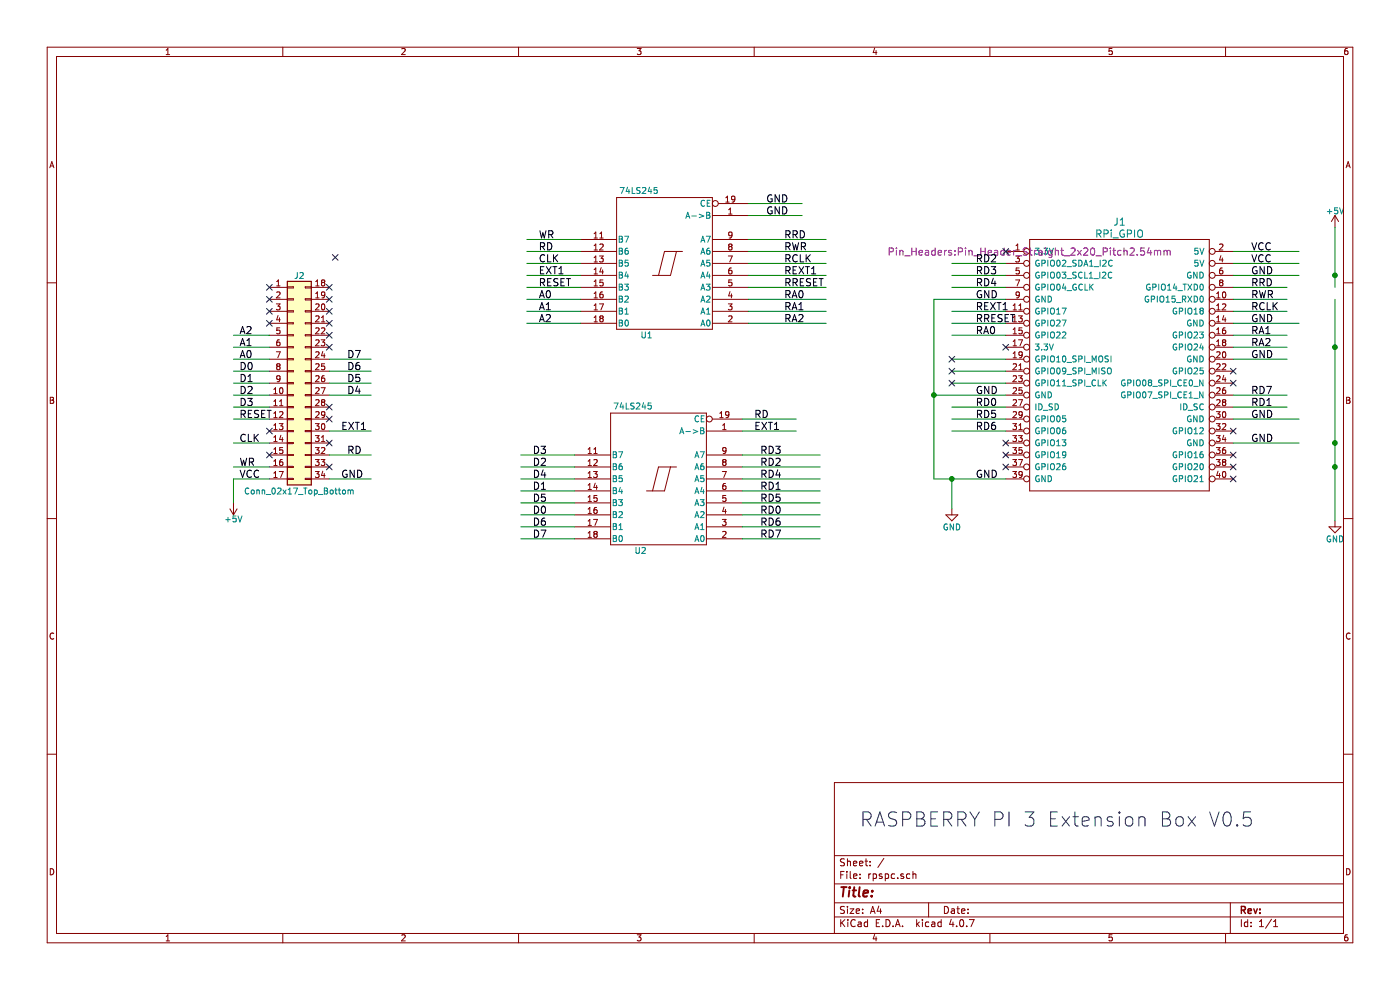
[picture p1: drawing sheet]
EESchema Schematic File Version 2
LIBS:power
LIBS:device
LIBS:switches
LIBS:relays
LIBS:motors
LIBS:transistors
LIBS:conn
LIBS:linear
LIBS:regul
LIBS:74xx
LIBS:cmos4000
LIBS:adc-dac
LIBS:memory
LIBS:xilinx
LIBS:microcontrollers
LIBS:dsp
LIBS:microchip
LIBS:analog_switches
LIBS:motorola
LIBS:texas
LIBS:intel
LIBS:audio
LIBS:interface
LIBS:digital-audio
LIBS:philips
LIBS:display
LIBS:cypress
LIBS:siliconi
LIBS:opto
LIBS:atmel
LIBS:contrib
LIBS:valves
LIBS:IC_raspberry
LIBS:msx_slot
LIBS:rpspc-cache
EELAYER 25 0
EELAYER END
$Descr A4 11693 8268
encoding utf-8
Sheet 1 1
Title ""
Date ""
Rev ""
Comp ""
Comment1 ""
Comment2 ""
Comment3 ""
Comment4 ""
$EndDescr
$Comp
L RPi_GPIO J1
U 1 1
P 8600 2100
F 0 "J1" H 9350 2350 60  0000 C CNN
F 1 "RPi_GPIO" H 9350 2250 60  0000 C CNN
F 2 "Pin_Headers:Pin_Header_Straight_2x20_Pitch2.54mm" H 8600 2100 60  0000 C CNN
F 3 "" H 8600 2100 60  0000 C CNN
	1    8600 2100
	1    0    0    -1  
$EndComp
$Comp
L 74LS245 U2
U 1 1
P 5500 4000
F 0 "U2" H 5600 4575 50  0000 L BNN
F 1 "74LS245" H 5550 3425 50  0000 L TNN
F 2 "Housings_DIP:DIP-20_W7.62mm" H 5500 4000 50  0001 C CNN
F 3 "" H 5500 4000 50  0001 C CNN
	1    5500 4000
	-1   0    0    1   
$EndComp
$Comp
L Conn_02x17_Top_Bottom J2
U 1 1
P 2450 3200
F 0 "J2" H 2500 4100 50  0000 C CNN
F 1 "Conn_02x17_Top_Bottom" H 2500 2300 50  0000 C CNN
F 2 "Pin_Headers:Pin_Header_Straight_2x17_Pitch2.54mm" H 2450 3200 50  0001 C CNN
F 3 "" H 2450 3200 50  0001 C CNN
	1    2450 3200
	1    0    0    -1  
$EndComp
Text Label 2000 2900 0    60   ~ 0
A1
Text Label 2000 3000 0    60   ~ 0
A0
Text Label 2000 3100 0    60   ~ 0
D0
Text Label 2000 3200 0    60   ~ 0
D1
Text Label 2000 3300 0    60   ~ 0
D2
Text Label 2000 3400 0    60   ~ 0
D3
Text Label 2000 3700 0    60   ~ 0
CLK
Text Label 2000 3900 0    60   ~ 0
WR
Text Label 2000 4000 0    60   ~ 0
VCC
Text Label 2900 3000 0    60   ~ 0
D7
Text Label 2900 3100 0    60   ~ 0
D6
Text Label 2900 3200 0    60   ~ 0
D5
Text Label 2900 3300 0    60   ~ 0
D4
Text Label 2850 3600 0    60   ~ 0
EXT1
Text Label 2900 3800 0    60   ~ 0
RD
Text Label 2850 4000 0    60   ~ 0
GND
Text Label 4450 4300 0    60   ~ 0
D0
Text Label 4450 4100 0    60   ~ 0
D1
Text Label 4450 3900 0    60   ~ 0
D2
Text Label 4450 3800 0    60   ~ 0
D3
Text Label 4450 4000 0    60   ~ 0
D4
Text Label 4450 4200 0    60   ~ 0
D5
Text Label 4450 4400 0    60   ~ 0
D6
Text Label 4450 4500 0    60   ~ 0
D7
Text Label 4500 2500 0    60   ~ 0
A0
Text Label 4500 2600 0    60   ~ 0
A1
Text Label 4500 2300 0    60   ~ 0
EXT1
Text Label 4500 2100 0    60   ~ 0
RD
Text Label 4500 2000 0    60   ~ 0
WR
Text Label 6350 4300 0    60   ~ 0
RD0
Text Label 6350 4100 0    60   ~ 0
RD1
Text Label 6350 3900 0    60   ~ 0
RD2
Text Label 6350 3800 0    60   ~ 0
RD3
Text Label 6350 4000 0    60   ~ 0
RD4
Text Label 6350 4200 0    60   ~ 0
RD5
Text Label 6350 4400 0    60   ~ 0
RD6
Text Label 6350 4500 0    60   ~ 0
RD7
Text Label 8150 3400 0    60   ~ 0
RD0
Text Label 10450 3400 0    60   ~ 0
RD1
Text Label 8150 2200 0    60   ~ 0
RD2
Text Label 8150 2300 0    60   ~ 0
RD3
Text Label 8150 2400 0    60   ~ 0
RD4
Text Label 8150 3500 0    60   ~ 0
RD5
Text Label 8150 3600 0    60   ~ 0
RD6
Text Label 10450 3300 0    60   ~ 0
RD7
Text Label 6300 3500 0    60   ~ 0
RD
Text Label 6300 3600 0    60   ~ 0
EXT1
Text Label 10450 2100 0    60   ~ 0
VCC
Text Label 10450 2200 0    60   ~ 0
VCC
Text Label 10450 2300 0    60   ~ 0
GND
Text Label 10450 2700 0    60   ~ 0
GND
Text Label 10450 3000 0    60   ~ 0
GND
Text Label 10450 3500 0    60   ~ 0
GND
Text Label 10450 3700 0    60   ~ 0
GND
Text Label 8150 2500 0    60   ~ 0
GND
Text Label 8150 3300 0    60   ~ 0
GND
$Comp
L 74LS245 U1
U 1 1
P 5550 2200
F 0 "U1" H 5650 2775 50  0000 L BNN
F 1 "74LS245" H 5600 1625 50  0000 L TNN
F 2 "Housings_DIP:DIP-20_W7.62mm" H 5550 2200 50  0001 C CNN
F 3 "" H 5550 2200 50  0001 C CNN
	1    5550 2200
	-1   0    0    1   
$EndComp
Text Label 4500 2700 0    60   ~ 0
A2
Text Label 6550 2000 0    60   ~ 0
RRD
Wire Wire Line
	1950 2900 2250 2900
Wire Wire Line
	1950 3000 2250 3000
Wire Wire Line
	1950 3100 2250 3100
Wire Wire Line
	1950 3200 2250 3200
Wire Wire Line
	1950 3300 2250 3300
Wire Wire Line
	1950 3400 2250 3400
Wire Wire Line
	1950 3700 2250 3700
Wire Wire Line
	1950 3900 2250 3900
Wire Wire Line
	3100 3000 2750 3000
Wire Wire Line
	3100 3100 2750 3100
Wire Wire Line
	3100 3200 2750 3200
Wire Wire Line
	3100 3300 2750 3300
Wire Wire Line
	3100 3600 2750 3600
Wire Wire Line
	3100 3800 2750 3800
Wire Wire Line
	3100 4000 2750 4000
Wire Wire Line
	4400 2000 4850 2000
Wire Wire Line
	4400 2100 4850 2100
Wire Wire Line
	4400 2200 4850 2200
Wire Wire Line
	4400 2300 4850 2300
Wire Wire Line
	4400 2400 4850 2400
Wire Wire Line
	4400 2500 4850 2500
Wire Wire Line
	4400 2600 4850 2600
Wire Wire Line
	4400 2700 4850 2700
Wire Wire Line
	4350 3900 4800 3900
Wire Wire Line
	4350 4000 4800 4000
Wire Wire Line
	4350 4100 4800 4100
Wire Wire Line
	4350 4200 4800 4200
Wire Wire Line
	4350 4300 4800 4300
Wire Wire Line
	4350 4400 4800 4400
Wire Wire Line
	4350 4500 4800 4500
Wire Wire Line
	4350 3800 4800 3800
Wire Wire Line
	6850 3800 6200 3800
Wire Wire Line
	6850 3900 6200 3900
Wire Wire Line
	6850 4000 6200 4000
Wire Wire Line
	6850 4100 6200 4100
Wire Wire Line
	6850 4200 6200 4200
Wire Wire Line
	6850 4300 6200 4300
Wire Wire Line
	6850 4400 6200 4400
Wire Wire Line
	6850 4500 6200 4500
Wire Wire Line
	10300 3300 10750 3300
Wire Wire Line
	10300 3400 10750 3400
Wire Wire Line
	8400 3400 7950 3400
Wire Wire Line
	8400 2200 7950 2200
Wire Wire Line
	8400 2300 7950 2300
Wire Wire Line
	8400 2400 7950 2400
Wire Wire Line
	8400 3500 7950 3500
Wire Wire Line
	8400 3600 7950 3600
Wire Wire Line
	8400 3100 7950 3100
Wire Wire Line
	8400 3000 7950 3000
Wire Wire Line
	8400 3200 7950 3200
Wire Wire Line
	6200 3600 6650 3600
Wire Wire Line
	6200 3500 6650 3500
Wire Wire Line
	10300 2600 10750 2600
Wire Wire Line
	10850 2200 10300 2200
Wire Wire Line
	10300 2100 10850 2100
Wire Wire Line
	10300 2300 10850 2300
Wire Wire Line
	7800 2500 8400 2500
Wire Wire Line
	10300 2700 10850 2700
Wire Wire Line
	10300 3000 10750 3000
Wire Wire Line
	10300 3700 10850 3700
Wire Wire Line
	7800 4000 8400 4000
Wire Wire Line
	6900 2700 6250 2700
Wire Wire Line
	6900 2600 6250 2600
Wire Wire Line
	6900 2500 6250 2500
Wire Wire Line
	6900 2400 6250 2400
Wire Wire Line
	6900 2300 6250 2300
Wire Wire Line
	6900 2200 6250 2200
Wire Wire Line
	6900 2100 6250 2100
Wire Wire Line
	6900 2000 6250 2000
Text Label 6550 2100 0    60   ~ 0
RWR
Text Label 6550 2400 0    60   ~ 0
RRESET
Text Label 6550 2200 0    60   ~ 0
RCLK
Text Label 6550 2700 0    60   ~ 0
RA2
Text Label 6550 2600 0    60   ~ 0
RA1
Text Label 6550 2500 0    60   ~ 0
RA0
Text Label 6550 2300 0    60   ~ 0
REXT1
Text Label 8150 2600 0    60   ~ 0
REXT1
Wire Wire Line
	10300 2400 10750 2400
Wire Wire Line
	10300 2500 10750 2500
Wire Wire Line
	10300 2800 10750 2800
Wire Wire Line
	10300 2900 10750 2900
Wire Wire Line
	7950 2800 8400 2800
Wire Wire Line
	7950 2600 8400 2600
Text Label 8150 2800 0    60   ~ 0
RA0
Text Label 10450 2800 0    60   ~ 0
RA1
Text Label 10450 2900 0    60   ~ 0
RA2
Text Label 10450 2400 0    60   ~ 0
RRD
Text Label 10450 2500 0    60   ~ 0
RWR
Text Label 8150 2700 0    60   ~ 0
RRESET
Text Label 10450 2600 0    60   ~ 0
RCLK
Wire Wire Line
	6250 1800 6700 1800
Text Label 6400 1800 0    60   ~ 0
GND
Wire Wire Line
	6250 1700 6700 1700
Text Label 6400 1700 0    60   ~ 0
GND
$Comp
L GND #PWR01
U 1 1
P 7950 4250
F 0 "#PWR01" H 7950 4000 50  0001 C CNN
F 1 "GND" H 7950 4100 50  0000 C CNN
F 2 "" H 7950 4250 50  0001 C CNN
F 3 "" H 7950 4250 50  0001 C CNN
	1    7950 4250
	1    0    0    -1  
$EndComp
Wire Wire Line
	7950 4000 7950 4250
Text Label 8150 4000 0    60   ~ 0
GND
$Comp
L +5V #PWR02
U 1 1
P 1950 4200
F 0 "#PWR02" H 1950 4050 50  0001 C CNN
F 1 "+5V" H 1950 4340 50  0000 C CNN
F 2 "" H 1950 4200 50  0001 C CNN
F 3 "" H 1950 4200 50  0001 C CNN
	1    1950 4200
	-1   0    0    1   
$EndComp
NoConn ~ 2750 2400
NoConn ~ 2750 2500
NoConn ~ 2750 2600
NoConn ~ 2750 2700
NoConn ~ 2750 2800
NoConn ~ 2750 2900
NoConn ~ 2250 2700
NoConn ~ 2250 2600
NoConn ~ 2250 2500
NoConn ~ 2250 2400
NoConn ~ 2750 3400
NoConn ~ 2750 3700
NoConn ~ 2750 3500
NoConn ~ 2250 3600
NoConn ~ 2750 3900
NoConn ~ 10300 3100
NoConn ~ 8400 2900
NoConn ~ 8400 2100
NoConn ~ 10300 3800
NoConn ~ 10300 3900
NoConn ~ 10300 4000
NoConn ~ 8400 3900
NoConn ~ 8400 3800
NoConn ~ 7950 3000
NoConn ~ 7950 3100
NoConn ~ 7950 3200
NoConn ~ 2800 2150
Wire Wire Line
	1950 3500 2250 3500
Text Label 2000 3500 0    60   ~ 0
RESET
Text Label 4500 2400 0    60   ~ 0
RESET
Wire Wire Line
	2250 2800 1950 2800
Text Label 4500 2200 0    60   ~ 0
CLK
Text Label 2000 2800 0    60   ~ 0
A2
NoConn ~ 10300 3600
NoConn ~ 8400 3700
Wire Wire Line
	1950 4000 1950 4200
NoConn ~ 2250 3800
Wire Wire Line
	1950 4000 2250 4000
$Comp
L GND #PWR03
U 1 1
P 11150 4350
F 0 "#PWR03" H 11150 4100 50  0001 C CNN
F 1 "GND" H 11150 4200 50  0000 C CNN
F 2 "" H 11150 4350 50  0001 C CNN
F 3 "" H 11150 4350 50  0001 C CNN
	1    11150 4350
	1    0    0    -1  
$EndComp
Wire Wire Line
	11150 2500 11150 4350
Connection ~ 11150 3900
Connection ~ 11150 3700
Connection ~ 11150 2900
Wire Wire Line
	7800 2500 7800 4000
Connection ~ 7950 4000
Connection ~ 7800 3300
Wire Wire Line
	10300 3500 10850 3500
Wire Wire Line
	8400 3300 7800 3300
$Comp
L +5V #PWR04
U 1 1
P 11150 1900
F 0 "#PWR04" H 11150 1750 50  0001 C CNN
F 1 "+5V" H 11150 2040 50  0000 C CNN
F 2 "" H 11150 1900 50  0001 C CNN
F 3 "" H 11150 1900 50  0001 C CNN
	1    11150 1900
	1    0    0    -1  
$EndComp
Wire Wire Line
	11150 1900 11150 2400
Connection ~ 11150 2300
Wire Wire Line
	8400 2700 7950 2700
NoConn ~ 10300 3200
Text Notes 7180 6915 0    118  ~ 0
RASPBERRY PI 3 Extension Box V0.5
$EndSCHEMATC
